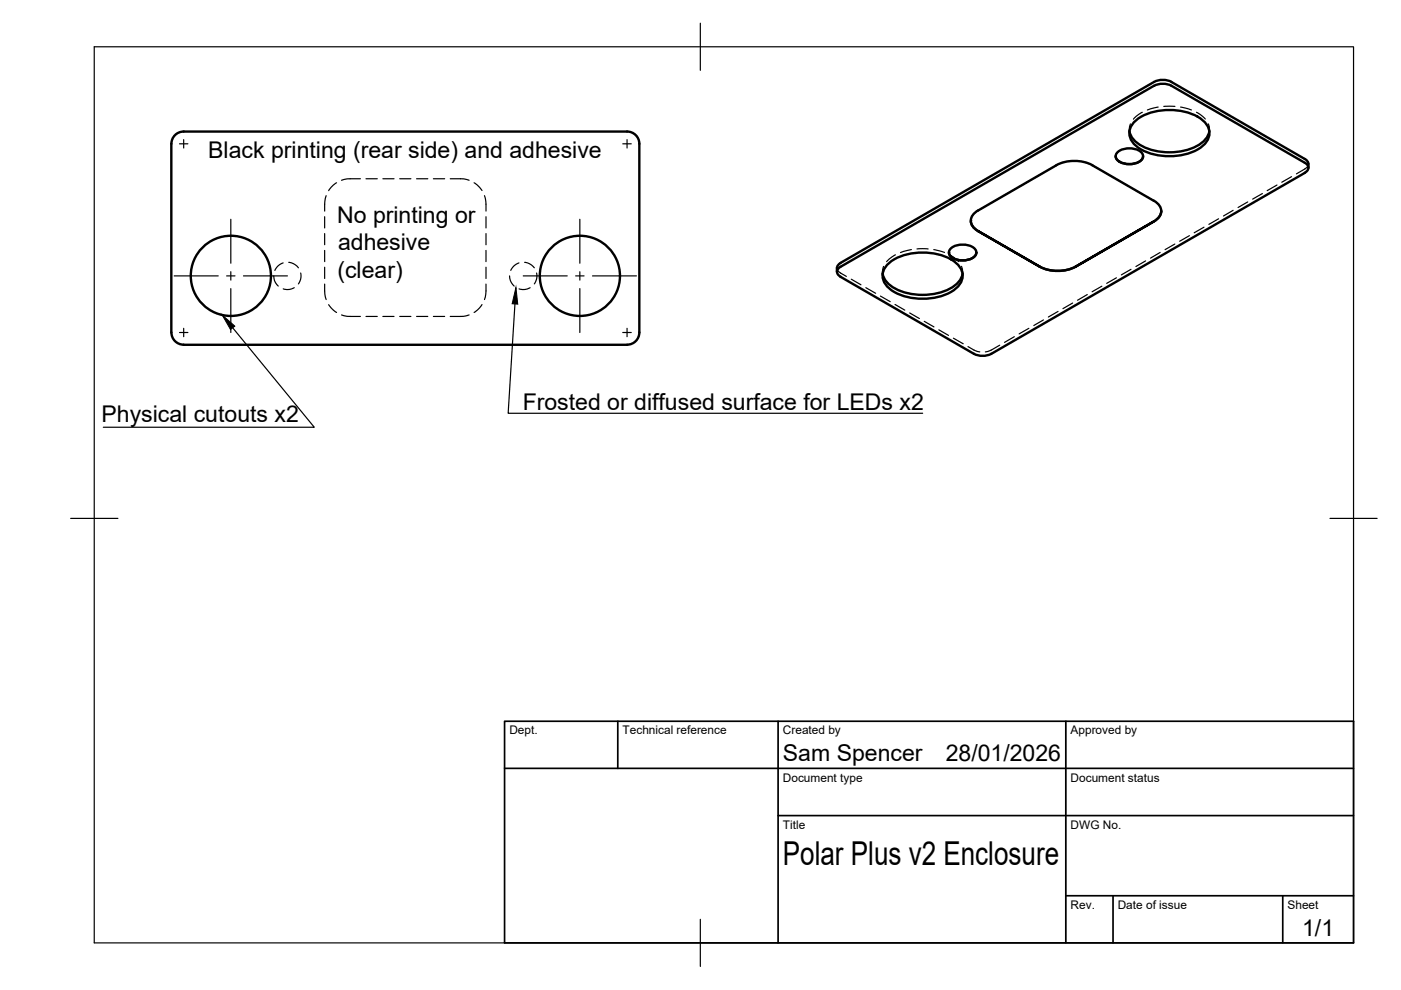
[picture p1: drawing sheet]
<svg xmlns="http://www.w3.org/2000/svg" width="297mm" height="210mm" viewBox="0 0 297 210" stroke-linecap="round" stroke-linejoin="round" font-family="sans-serif">
<!-- layer: Hidden -->
<g fill="none" stroke="#000" stroke-width=".25">
<path d="M71.4 38.7l-1.2 1-.5 .7M76.4 37.9a8.4 8.4 0 0 0-4 .3M77.6 37.9h2.4M81.2 37.9h2.3M84.8 37.9h2.3M88.3 37.9h2.4M91.9 37.9h2.4M95.5 37.9a8.4 8.4 0 0 1 4 .3M100.5 38.7l.7 .6 1 1.1M218.3 38.3l-2.1 1.2M221.4 36.5l-2.1 1.2M225.4 34.5l-.9 .3-2.1 1.2"/>
<path d="M226.6 34.2h2.4M230.1 34.5l1 .3 1.8 1M234 36.4l2.1 1.2M236.5 33.1h.1M237.1 38.2l2 1.2M237.2 32.1l-.5 .5-.2 .5M238.3 31.6l.9-.2 1.4 .2M239.4 27.4v.8M239.7 26.3l-.2 .6v.9M240.2 40l2 1.2M241.7 32.1l.5 .5 .2 .5M242.2 23.8l-1.3 .9-.6 .6"/>
<path d="M242.4 33.1h.1M245.6 22.7l-2.3 .6M246.7 22.6h2.4M250.3 22.7l2.3 .6M253.7 23.8l.8 .5 1 .9M256.2 26.3l.2 .6v.9M256.4 27.4v.8M270.7 39.2l-2 1.2M273.8 37.5l-2 1.1M277.4 34.8l-.3 .6-2.2 1.5M58 58.5a2.74 2.74 0 0 0 1 2.2M60 55.7l-.2 .1a2.88 2.88 0 0 0-1.5 1.5"/>
<path d="M61.2 55.6l1 .3 1.1 .9M63.8 57.9v.3a2.8 2.8 0 0 1-.5 2M68.8 45.9v2.4M68.8 49.5v2.4M68.8 53.1v2.4M68.8 56.7v2.3M69.2 41.5a7.8 7.8 0 0 0-.4 3.3M102.7 41.5a7.8 7.8 0 0 1 .3 3.3M103 45.9v2.4M103 49.5v2.4M103 53.1v2.4M103 56.7v2.3"/>
<path d="M108 58.5a2.88 2.88 0 0 0 1 2.2M110 55.7l-.1 .1a2.88 2.88 0 0 0-1.6 1.5M111.2 55.6l1 .3 1.1 .9M113.8 57.9v.3a2.8 2.8 0 0 1-.5 2M177.4 56.8l.3 .7 1.8 1.1M180.5 59.2l2 1.2M187.1 57.6v.9M187.3 56.5l-.1 .6-.1 1M189.8 54l-1.2 .9-.6 .6M193.2 52.9l-2.3 .6M194.4 52.8h2.4M198 52.9l2.3 .6"/>
<path d="M201.2 53.5h.1M201.4 54l1.2 .9 .6 .6M201.8 52.5l-.5 .5-.1 .5M202.9 52l1-.1 1.4 .1M203.9 56.5l.1 .6 .1 1M204.1 57.6v.9M205.8 46.8h.1M206.4 52.5l.4 .5 .2 .5M207 53.5h.1M209 43.7l-2.3 1.4-.6 .7-.3 1M212.1 41.9l-2.1 1.2M215.2 40.1l-2.1 1.2"/>
<path d="M236.7 58.9l-2.1 1.2M239.8 57.1l-2.1 1.2M242.9 55.3l-2.1 1.2M243.3 41.8l1.7 1 .7 .6 .4 .7 .1 .7M246 53.5l-2.1 1.2M246.2 44.8h.1M249.1 51.7l-2.1 1.2M252.2 50l-2.1 1.2M255.3 48.2l-2.1 1.2M258.4 46.4l-2.1 1.2M261.5 44.6l-2.1 1.2M264.5 42.8l-2 1.2"/>
<path d="M267.7 41l-2.1 1.2M62.4 61l-.2 .1a2.75 2.75 0 0 1-2.2 .1M68.8 60.2a7.8 7.8 0 0 0 .4 3.3M69.7 64.6l1 1.1 .7 .5M72.4 66.8a8.4 8.4 0 0 0 4 .3M77.6 67.1h2.4M81.2 67.1h2.3M84.8 67.1h2.3M88.3 67.1h2.4M91.9 67.1h2.4M99.5 66.8a8.4 8.4 0 0 1-4 .3M102.2 64.6l-1 1.1-.7 .5"/>
<path d="M103 60.2a7.8 7.8 0 0 1-.3 3.3M112.4 61l-.2 .1a2.78 2.78 0 0 1-2.2 .1M183.6 61l2.1 1.2M186.7 62.8l2 1.2M189.8 64.6l2 1.2M192.9 66.4l2 1.1M196 68.1l2 1.2M199.1 69.9l2 1.2M202.1 71.7l2.1 1.2M205.2 73.5l1.3 .7 1.2 .4M212 73.2l-1.8 1-1.3 .4M215.1 71.4l-2.1 1.2"/>
<path d="M218.1 69.6l-2 1.2M221.2 67.8l-2 1.2M224.3 66l-2 1.2M227.4 64.3l-2 1.1M230.5 62.5l-2 1.2M233.6 60.7l-2.1 1.2"/>
</g>
<!-- layer: Visible -->
<g fill="none" stroke="#000" stroke-width=".51">
<path d="M244.7 18.2l-66.5 38.4a1.11 1.11 0 0 0-.7 1 1.11 1.11 0 0 0 .7 1.1l28.3 16.3M244.7 17.4l-66.5 38.4a1.57 1.57 0 0 0-.8 1.8M244.7 18.2a4.1 4.1 0 0 1 3.7 0M244.7 17.4a4.1 4.1 0 0 1 3.7 0M248.3 18.2l28.4 16.3a1.11 1.11 0 0 1 .7 1.1 1.11 1.11 0 0 1-.7 1M248.3 17.4l28.4 16.3a1.53 1.53 0 0 1 .7 1.9M36.3 30.5v40M38.9 27.9h94.1a2.59 2.59 0 0 1 2.6 2.6v40a2.59 2.59 0 0 1-2.6 2.6h-94.1M38.9 27.9a2.59 2.59 0 0 0-2.6 2.6M236.5 33.1a2.23 2.23 0 0 0 2.3 1.6 3.5 3.5 0 0 0 3.5-1.2l.1-.4M236.9 32.3a4.2 4.2 0 0 1 5.1 0 1.2 1.2 0 0 1-.5 2 4.3 4.3 0 0 1-4.6-.3 1.1 1.1 0 0 1 0-1.7zM239.5 27.8a5.3 5.3 0 0 0 4 3.8 13 13 0 0 0 11.3-1.3 4 4 0 0 0 1.6-2.5"/>
<path d="M240.3 26a11.1 11.1 0 0 1 9.4-2.6 8.7 8.7 0 0 1 6.3 3.3 3.3 3.3 0 0 1-1.2 4.4 12.7 12.7 0 0 1-13.8 0 3.3 3.3 0 0 1-.7-5.1zM276.6 36.7l-66.4 38.3M187.1 58a5.3 5.3 0 0 0 4.1 3.8 13 13 0 0 0 11.3-1.3 4 4 0 0 0 1.6-2.5M188 56.3a11.1 11.1 0 0 1 9.4-2.6 8.7 8.7 0 0 1 6.3 3.3 3.3 3.3 0 0 1-1.2 4.3 12.7 12.7 0 0 1-13.8 0 3.3 3.3 0 0 1-.7-5zM201.2 53.5a2.23 2.23 0 0 0 2.2 1.7 3.5 3.5 0 0 0 3.5-1.3l.1-.4M201.6 52.7a4.2 4.2 0 0 1 5 0 1.2 1.2 0 0 1-.4 2 4.3 4.3 0 0 1-4.6-.3 1.1 1.1 0 0 1 0-1.7zM205.8 46.8a2.71 2.71 0 0 0 1.6 2.2M207.4 44.6a2.33 2.33 0 0 0-1.6 2.2 2.33 2.33 0 0 0 1.6 2.2M207.4 49l13 7.5-13-7.5M207.4 44.6l16.6-9.6a8.4 8.4 0 0 1 7.6 0l13 7.5a2.33 2.33 0 0 1 1.6 2.2 2.33 2.33 0 0 1-1.6 2.3M220.4 56.5a8.4 8.4 0 0 0 7.7 0M244.6 47l-16.5 9.5 16.5-9.5"/>
<path d="M246.2 44.8a2.71 2.71 0 0 1-1.6 2.2M36.3 70.5a2.59 2.59 0 0 0 2.6 2.6M206.5 75a4.1 4.1 0 0 0 3.7 0"/>
<circle cx="48.9" cy="58.5" r="8.5"/>
<circle cx="122.9" cy="58.5" r="8.5"/>
</g>
<!-- layer: BORDER -->
<path d="M20 9.9h267v190h-267zM148.5 4.9v10M15 109.9h10M282 109.9h10M148.5 194.9v10" fill="none" stroke="#000" stroke-width=".25"/>
<!-- layer: TITLEBLOCK -->
<path d="M107 152.9h180v47h-180zM131 152.9v10M165 152.9v47M226 152.9v47M107 162.9h180M165 172.9h122M226 189.9h61M236 189.9v10M272 189.9v10" fill="none" stroke="#000" stroke-width=".36"/>
<!-- layer: Smart Centers -->
<g fill="none" stroke="#000" stroke-width=".25">
<path d="M38.1 30.5h1.7M38.9 29.6v1.8M132 30.5h1.8M132.9 29.6v1.8M36.9 58.5h9.4M48 58.5h1.8M48.9 46.5v9.3M48.9 57.6v1.8M51.6 58.5h9.3M110.9 58.5h9.4M122 58.5h1.8M122.9 46.5v9.3"/>
<path d="M122.9 57.6v1.8M125.6 58.5h9.3M38.1 70.5h1.7M38.9 69.6v1.8M48.9 61.2v9.3M122.9 61.2v9.3M132 70.5h1.8M132.9 69.6v1.8"/>
</g>
<!-- layer: Leaders -->
<path d="M47.1 66.8l2.7 2.3-.9 .8zM109.4 61l.4 3.5-1.2-.1z" fill="#000" stroke="#000" stroke-width=".21"/>
<path d="M49.3 69.5l17.3 21.1h-44.7M109.2 64.4l-1.5 23.2h87.9" fill="none" stroke="#000" stroke-width=".25"/>
<text font-size="7" x="166" y="183.4">Polar Plus v2 Enclosure</text>
<g font-size="4.9">
<text x="44.2" y="33.4">Black printing (rear side) and adhesive</text>
<text x="71.5" y="47.2">No printing or</text>
<text x="71.7" y="53">adhesive</text>
<text x="71.5" y="58.9">(clear)</text>
<text x="21.5" y="89.5">Physical cutouts x2</text>
<text x="110.8" y="86.9">Frosted or diffused surface for LEDs x2</text>
<text x="166" y="161.4">Sam Spencer</text>
<text x="200.5" y="161.4">28/01/2026</text>
<text x="276.1" y="198.6">1/1</text>
</g>
<g font-size="2.5">
<text x="108" y="155.7">Dept.</text>
<text x="132" y="155.7">Technical reference</text>
<text x="166" y="155.7">Created by</text>
<text x="227" y="155.7">Approved by</text>
<text x="166" y="165.7">Document type</text>
<text x="227" y="165.7">Document status</text>
<text x="166" y="175.7">Title</text>
<text x="227" y="175.7">DWG No.</text>
<text x="227" y="192.7">Rev.</text>
<text x="237" y="192.7">Date of issue</text>
<text x="273" y="192.7">Sheet</text>
</g>
</svg>
